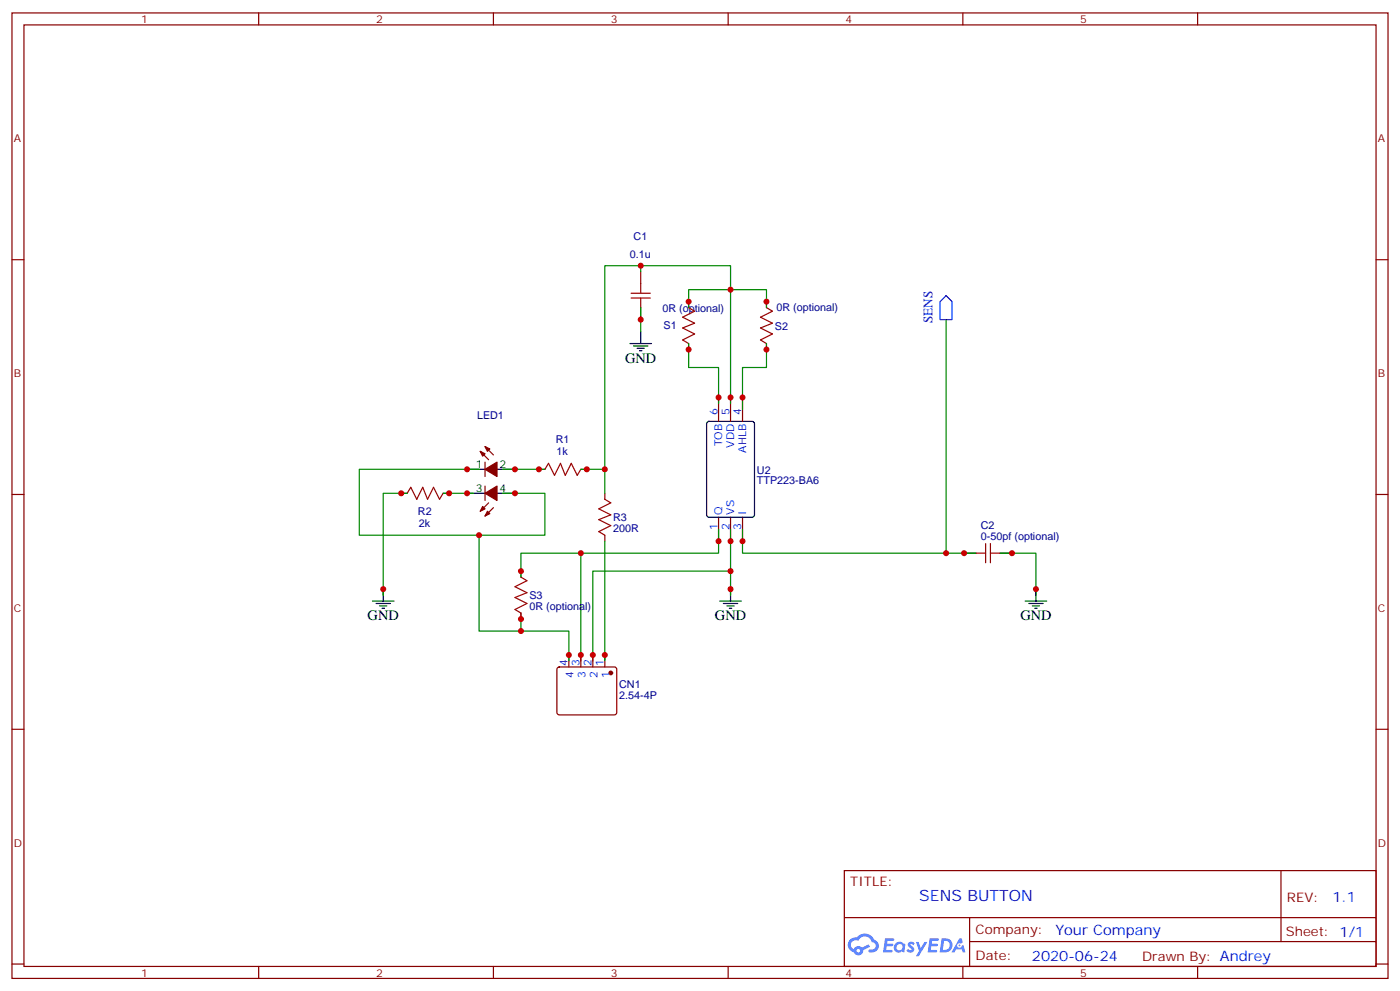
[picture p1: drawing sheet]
<svg xmlns="http://www.w3.org/2000/svg" width="412mm" height="292mm" viewBox="0 0 412 292" stroke-linecap="round" stroke-linejoin="round" font-family="sans-serif">
<g fill="none" stroke="#870000" stroke-width=".35">
<path d="M3.5 3.8h405.4v284.3h-405.4zM7.1 7.3h398.2v277.3h-398.2zM76.2 3.8v3.5M145.3 3.8v3.5M214.5 3.8v3.5M283.6 3.8v3.5M352.8 3.8v3.5M3.5 76.5h3.6M405.3 76.5h3.6M3.5 145.6h3.6M405.3 145.6h3.6M3.5 214.8h3.6"/>
<path d="M405.3 214.8h3.6M248.7 256.4h156.6v28.2h-156.6zM377.3 256.4v20.9M248.7 270.2h156.5M285.6 277.3h119.6M285.6 270.2v14.2M3.5 283.9h3.6M76.2 284.6v3.5M145.3 284.6v3.5M214.5 284.6v3.5M283.6 284.6v3.5M352.8 284.6v3.5"/>
<path d="M405.3 283.9h3.6"/>
</g>
<g fill="#5487ff">
<path d="M267.7 277.6a1.22 1.22 0 0 1 1.7 .2l-.4 .6a.47 .47 0 0 0-.3-.4 .47 .47 0 0 0-.5 .2l.1 .2a1.14 1.14 0 0 1 .8 1.8 1.14 1.14 0 0 1-1.9 0l-.2-.2 .5-.6 .7 .5a.29 .29 0 0 0 .3-.3 .29 .29 0 0 0-.2-.3 1.04 1.04 0 0 1-.6-1.7z"/>
<path d="M260.7 276.3h2.4l.3 .2-.2 .5-1.8 .1-.1 .8h1.5l.3 .4-.3 .4h-1.6l-.2 1.1h1.7l.2 .3-.2 .3-2.6 .1z"/>
<path d="M273.8 276.3h2.4l.3 .2-.1 .5-1.8 .1-.2 .8h1.6l.3 .4-.4 .4h-1.6l-.1 1.1h1.7l.2 .3-.2 .3-2.6 .1z"/>
<path d="M282.6 276.3h.7l.3 1.3-.6 .3a.69 .69 0 0 0-1 .3 .69 .69 0 0 0 .4 .9 .69 .69 0 0 0 .9-.6l.5-.2 .6 2.2h-.8l-.2-.9h-1.8l-.5 .9h-.8z"/>
<path d="M269.8 277.4h.8l.6 1.8 1.1-1.8h.9l-2.6 4.2h-.8l.9-1.5z"/>
<path d="M277.4 276.3l-.6 4.2h1.3a2.11 2.11 0 0 0 2.5-2.1 2.11 2.11 0 0 0-2.5-2.1zM278.1 277.1a1.39 1.39 0 0 1 1.7 1.4 1.39 1.39 0 0 1-1.8 1.3h-.3z"/>
<path d="M263.7 277.9a1.54 1.54 0 0 0-.1 2.2 1.54 1.54 0 0 0 2.2 .1l.6 .3 .3-2.3-.2-.3h-.4a1.49 1.49 0 0 0-2.4 0zM264 278.9a.94 .94 0 0 1 1.8 0 .94 .94 0 0 1-1.8 0z"/>
<path d="M250.4 276.7a2.18 2.18 0 0 0 1.1 3.7 1.44 1.44 0 0 0 1.6 .9 1.44 1.44 0 0 0 1.2-1.4l2-1.1-.5-.7-1.9 1a1.47 1.47 0 0 0-2.4 .4 1.39 1.39 0 0 1-.7-1.9 1.39 1.39 0 0 1 2-.5 2.12 2.12 0 0 1 2.2-1.3 2.12 2.12 0 0 1 1.9 1.7 1.14 1.14 0 0 1 1.1 1.4 1.14 1.14 0 0 1-1.7 .7 .43 .43 0 0 0-.5 .4 .43 .43 0 0 0 .4 .5 1.98 1.98 0 0 0 2.5-1.2 1.98 1.98 0 0 0-1.2-2.6 3.1 3.1 0 0 0-5.3-.6l-.9 .1zM252.3 280a.55 .55 0 0 1 1.1 0 .55 .55 0 0 1-1.1 0z"/>
<circle cx="282.6" cy="278.4" r=".26"/>
</g>
<g fill="none" stroke="#000" stroke-width=".35">
<path d="M188.7 97.6v3.6M185.6 101.2h6.3M186.6 101.9h4.3M187.7 102.6h2.1M188.4 103.3h.7M137.6 138.2h5.3M146.4 138.2h5.3M208.4 124.3l.4-.2h12.7l.7 .4v27.1l-.4 .7h-13l-.6-.4-.1-27.1zM137.6 145.3h5.3M146.4 145.3h5.3M109.7 177h6.4M110.8 177.7h4.2"/>
<path d="M111.8 178.4h2.1M112.5 179.1h.7M112.9 173.5v3.5M212 177h6.4M213.1 177.7h4.2M214.1 178.4h2.2M214.8 179.1h.7M215.2 173.5v3.5M302 177h6.3M303 177.7h4.3M304.1 178.4h2.1M304.8 179.1h.7"/>
<path d="M305.2 173.5v3.5"/>
</g>
<g fill="#870000" stroke="#870000" stroke-width=".35">
<path d="M142.9 145.3l3.5-2.1v4.2z"/>
<path d="M142.2 149.2l.7 .7-1.4 .7z"/>
<path d="M143.6 150.6l.7 .7-1.4 .7z"/>
<path d="M142.9 138.2l3.5-2.1v4.2z"/>
<path d="M141.5 132.9l1.4 .7-.7 .7z"/>
<path d="M142.9 131.5l1.4 .7-.7 .7z"/>
<circle cx="179.9" cy="198.2" r=".53"/>
</g>
<g fill="none" stroke="#870000" stroke-width=".35">
<path d="M188.7 80v3.5M188.7 90.6v3.5M202.8 88.8v1.8M225.8 88.8v1.8M202.8 101.2v1.7M211.7 117.1v7M215.2 117.1v7M218.7 117.1v7M225.8 101.2v1.7M141.5 132.9l2.4 2.5M142.9 136.1v4.2M142.9 131.5l2.4 2.5"/>
<path d="M158.7 138.2h1.8M171.1 138.2h1.8M118.2 145.3h1.7M130.5 145.3h1.8M142.9 143.2v4.2M143.9 148.1l-2.4 2.5M145.3 149.5l-2.4 2.5M178.2 145.3v1.7M178.2 157.6v1.8M211.7 152.3v7.1M215.2 152.3v7.1M218.7 152.3v7.1"/>
<path d="M153.5 168.2v1.8M284 162.9h3.5M294.6 162.9h3.5M153.5 180.6v1.7M164.3 196.6l.4-.2h16.3l.5 .2 .2 .5v12.7l-.3 .5-.4 .2h-16.3l-.5-.2-.2-.5v-12.7zM167.6 192.9v3.5M171.1 192.9v3.5M174.6 192.9v3.5M178.2 192.9v3.5"/>
</g>
<path d="M278.7 87.1l1.8 1.7v5.3h-3.6v-5.3z" fill="none" stroke="#00f" stroke-width=".35"/>
<g fill="none" stroke="#a10000" stroke-width=".35">
<path d="M185.9 87.8h5.7M185.9 86.4h5.7M188.7 83.5v2.9M188.7 87.8v2.8M202.8 90.6l1.8 1.1-3.5 1.7 3.5 1.8-3.5 1.4 3.5 1.8-3.5 1.7 1.7 1.1M225.8 90.6l1.7 1.1-3.5 1.7 3.5 1.8-3.5 1.4 3.5 1.8-3.5 1.7 1.8 1.1M160.5 138.2l1.1-1.7 1.7 3.5 1.8-3.5 1.4 3.5 1.8-3.5 1.7 3.5 1.1-1.8M119.9 145.3l1.1-1.8 1.8 3.5 1.7-3.5 1.4 3.5 1.8-3.5 1.8 3.5 1-1.7M178.2 147l1.7 1.1-3.5 1.8 3.5 1.7-3.5 1.4 3.5 1.8-3.5 1.8 1.8 1M153.5 170l1.7 1-3.5 1.8 3.5 1.8-3.5 1.4 3.5 1.7-3.5 1.8 1.8 1.1M287.5 162.9h2.8M290.3 160.1v5.6"/>
<path d="M291.7 160.1v5.6M291.7 162.9h2.9"/>
</g>
<g fill="none" stroke="#008700" stroke-width=".35">
<path d="M188.7 78.2v1.8M188.7 90.6v7M202.8 90.6v-5.3h23v5.3M278.7 94.1v68.8h-60v-7M202.8 101.2v7h8.9v10.6M215.2 118.8v-40.6h-37v67.1M225.8 101.2v7h-7.1v12.4M141.1 138.2h-35.3v19.4h54.7v-12.3h-12.3M148.2 138.2h12.3M171.1 138.2h7.1M119.9 145.3h-7v30M130.5 145.3h8.8"/>
<path d="M141.1 157.6v28.2h12.4M178.2 159.4v35.3M211.7 155.9v7h-40.6v31.8M215.2 155.9v19.4M171.1 162.9h-17.6v7.1M215.2 168.2h-40.6v26.5M278.7 162.9h8.8M294.6 162.9h10.6v12.4M153.5 180.6v5.2h14.1v8.9"/>
</g>
<g fill="#c00">
<circle cx="215.2" cy="85.3" r=".88"/>
<circle cx="178.2" cy="138.2" r=".88"/>
<circle cx="188.7" cy="78.2" r=".88"/>
<circle cx="215.2" cy="117.1" r=".88"/>
<circle cx="178.2" cy="192.9" r=".88"/>
<circle cx="188.7" cy="94.1" r=".88"/>
<circle cx="174.6" cy="192.9" r=".88"/>
<circle cx="171.1" cy="192.9" r=".88"/>
<circle cx="167.6" cy="192.9" r=".88"/>
<circle cx="137.6" cy="145.3" r=".88"/>
<circle cx="132.3" cy="145.3" r=".88"/>
<circle cx="211.7" cy="159.4" r=".88"/>
<circle cx="305.2" cy="173.5" r=".88"/>
<circle cx="298.1" cy="162.9" r=".88"/>
<circle cx="215.2" cy="159.4" r=".88"/>
<circle cx="215.2" cy="173.5" r=".88"/>
<circle cx="225.8" cy="88.8" r=".88"/>
<circle cx="211.7" cy="117.1" r=".88"/>
<circle cx="202.8" cy="102.9" r=".88"/>
<circle cx="225.8" cy="102.9" r=".88"/>
<circle cx="218.7" cy="117.1" r=".88"/>
<circle cx="202.8" cy="88.8" r=".88"/>
<circle cx="218.7" cy="159.4" r=".88"/>
<circle cx="284" cy="162.9" r=".88"/>
<circle cx="278.7" cy="162.9" r=".88"/>
<circle cx="172.9" cy="138.2" r=".88"/>
<circle cx="158.8" cy="138.2" r=".88"/>
<circle cx="151.7" cy="138.2" r=".88"/>
<circle cx="112.9" cy="173.5" r=".88"/>
<circle cx="118.2" cy="145.3" r=".88"/>
<circle cx="215.2" cy="168.2" r=".88"/>
<circle cx="151.7" cy="145.3" r=".88"/>
<circle cx="137.6" cy="138.2" r=".88"/>
<circle cx="171.1" cy="162.9" r=".88"/>
<circle cx="153.5" cy="182.3" r=".88"/>
<circle cx="153.5" cy="168.2" r=".88"/>
<circle cx="153.5" cy="185.8" r=".88"/>
<circle cx="141.1" cy="157.6" r=".88"/>
</g>
<text font-size="4.6" fill="#00f" x="270.8" y="265.4">SENS BUTTON</text>
<g font-size="4.2">
<text x="184.1" y="106.8">GND</text>
<text x="108.3" y="182.7">GND</text>
<text x="210.6" y="182.7">GND</text>
<text x="300.6" y="182.7">GND</text>
</g>
<g font-size="4.2" fill="#00f">
<text x="392.5" y="265.7">1.1</text>
<text x="310.9" y="275.2">Your Company</text>
<text x="304" y="283">2020-06-24</text>
</g>
<text font-size="3.9" fill="#00f" x="274.7" y="95.1" transform="rotate(-90 274.7 95.1)">SENS</text>
<g font-size="3.9" fill="#800">
<text x="250.5" y="261">TITLE:</text>
<text x="379.1" y="265.7">REV:</text>
<text x="287.4" y="275.2">Company:</text>
<text x="378.7" y="275.8">Sheet: 1/1</text>
<text x="287.4" y="282.9">Date:</text>
<text x="336.4" y="282.9">Drawn By: Andrey</text>
</g>
<g font-size="3.2" fill="#800">
<text x="41.6" y="6.8">1</text>
<text x="110.8" y="6.8">2</text>
<text x="179.9" y="6.8">3</text>
<text x="249.1" y="6.8">4</text>
<text x="318.2" y="6.8">5</text>
<text x="4.1" y="41.9">A</text>
<text x="405.9" y="41.9">A</text>
<text x="4.1" y="111.1">B</text>
<text x="405.9" y="111.1">B</text>
<text x="4.1" y="180.2">C</text>
<text x="405.9" y="180.2">C</text>
<text x="4.1" y="249.3">D</text>
<text x="405.9" y="249.3">D</text>
<text x="41.6" y="287.6">1</text>
<text x="110.8" y="287.6">2</text>
<text x="179.9" y="287.6">3</text>
<text x="249.1" y="287.6">4</text>
<text x="318.2" y="287.6">5</text>
</g>
<g font-size="3.2" fill="#000080">
<text x="186.6" y="70.5">C1</text>
<text x="185.5" y="75.8">0.1u</text>
<text x="195.1" y="91.8">0R (optional)</text>
<text x="228.7" y="91.7">0R (optional)</text>
<text x="195.4" y="97">S1</text>
<text x="228.3" y="97.1">S2</text>
<text x="140.5" y="123.5">LED1</text>
<text x="163.7" y="130.6">R1</text>
<text x="164" y="134.1">1k</text>
<text x="223" y="142.6">TTP223-BA6</text>
<text x="223" y="139.5">U2</text>
<text x="123.1" y="151.7">R2</text>
<text x="123.4" y="155.3">2k</text>
<text x="180.6" y="153.5">R3</text>
<text x="288.9" y="155.9">C2</text>
<text x="180.6" y="156.6">200R</text>
<text x="288.9" y="159">0-50pf (optional)</text>
<text x="155.9" y="179.6">0R (optional)</text>
<text x="155.9" y="176.4">S3</text>
<text x="182.4" y="202.5">CN1</text>
<text x="182.4" y="205.7">2.54-4P</text>
</g>
<g font-size="3.2" fill="#00f">
<text x="211.3" y="122.3" transform="rotate(-90 211.3 122.3)">6</text>
<text x="214.8" y="122.3" transform="rotate(-90 214.8 122.3)">5</text>
<text x="218.4" y="122.3" transform="rotate(-90 218.4 122.3)">4</text>
<text x="212.7" y="131.4" transform="rotate(-90 212.7 131.4)">TOB</text>
<text x="216.3" y="131.9" transform="rotate(-90 216.3 131.9)">VDD</text>
<text x="219.8" y="133.3" transform="rotate(-90 219.8 133.3)">AHLB</text>
<text x="212.7" y="151.6" transform="rotate(-90 212.7 151.6)">Q</text>
<text x="216.3" y="151.6" transform="rotate(-90 216.3 151.6)">VS</text>
<text x="219.8" y="151.6" transform="rotate(-90 219.8 151.6)">I</text>
<text x="211.3" y="156.1" transform="rotate(-90 211.3 156.1)">1</text>
<text x="214.8" y="156.1" transform="rotate(-90 214.8 156.1)">2</text>
<text x="218.4" y="156.1" transform="rotate(-90 218.4 156.1)">3</text>
<text x="167.2" y="196.3" transform="rotate(-90 167.2 196.3)">4</text>
<text x="170.7" y="196.3" transform="rotate(-90 170.7 196.3)">3</text>
<text x="174.3" y="196.3" transform="rotate(-90 174.3 196.3)">2</text>
<text x="177.8" y="196.3" transform="rotate(-90 177.8 196.3)">1</text>
<text x="169" y="199.7" transform="rotate(-90 169 199.7)">4</text>
<text x="172.5" y="199.7" transform="rotate(-90 172.5 199.7)">3</text>
<text x="176" y="199.7" transform="rotate(-90 176 199.7)">2</text>
<text x="179.6" y="199.7" transform="rotate(-90 179.6 199.7)">1</text>
</g>
<g font-size="3.2">
<text x="140.2" y="137.9">1</text>
<text x="147.1" y="137.9">2</text>
<text x="140.2" y="144.9">3</text>
<text x="147.1" y="144.9">4</text>
</g>
</svg>
